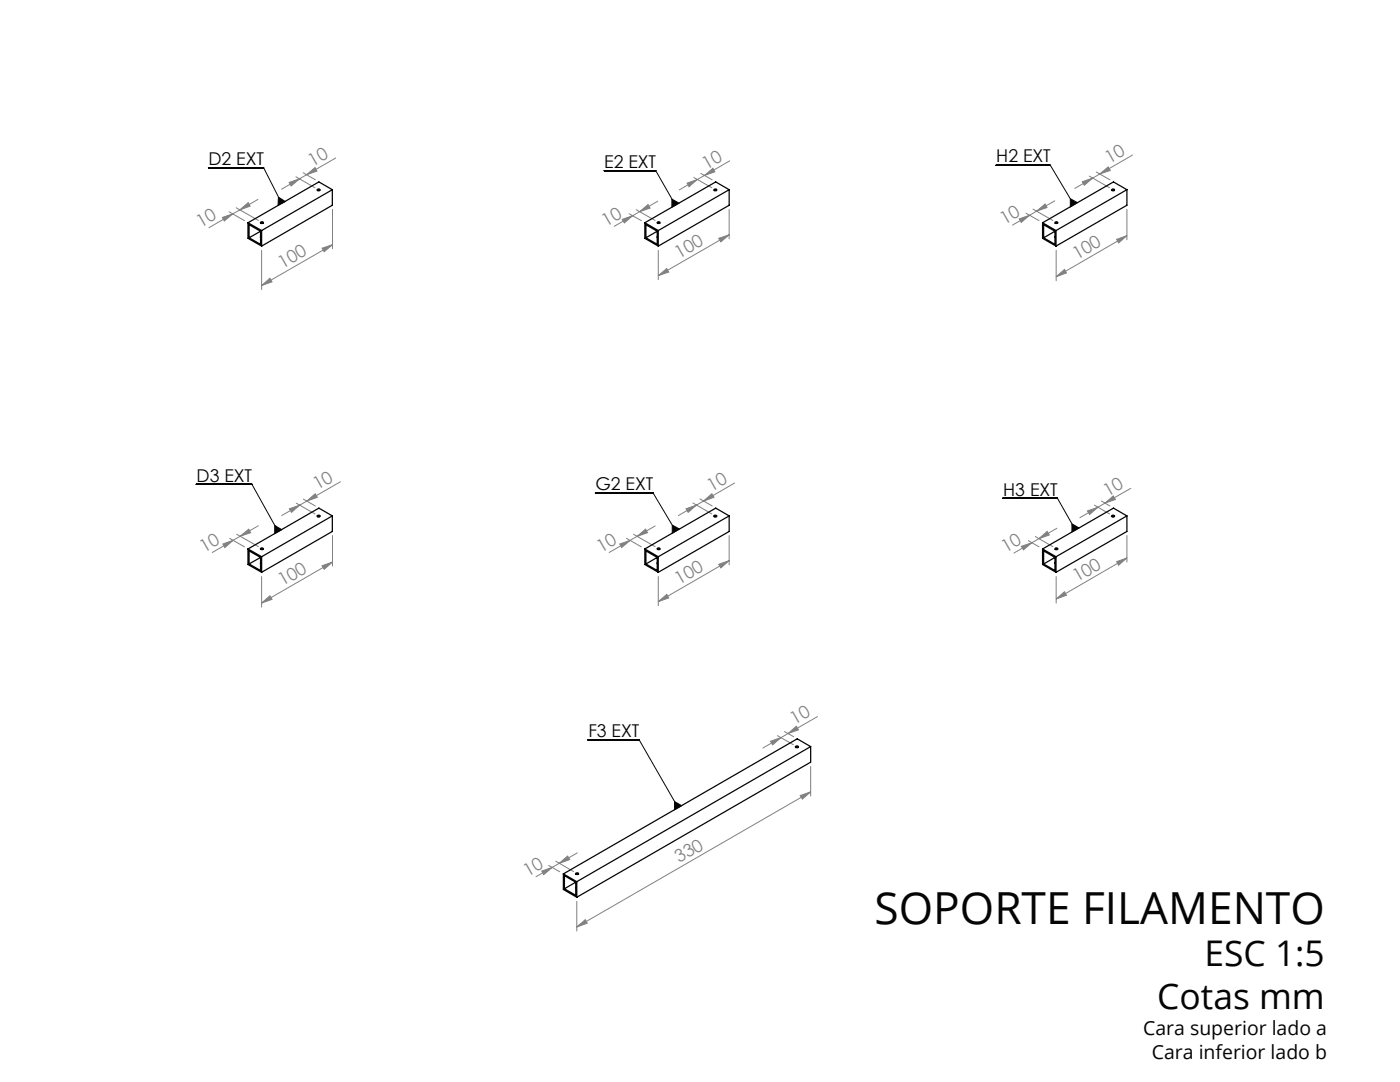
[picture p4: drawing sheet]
<svg xmlns="http://www.w3.org/2000/svg" width="279mm" height="216mm" viewBox="0 0 279 216" stroke-linecap="round" stroke-linejoin="round" font-family="sans-serif">
<!-- layer: Layer 1 -->
<g fill="none" stroke="#050504" stroke-width=".2">
<path d="M41.6 33.5h11l3.6 7.1M55.6 39.3l1.3 .9-1.4 .8zM120.6 34.1h10.3l3.9 6.8M134.1 39.7l1.4 .8-1.4 .8zM198.8 33h10.8l4.7 7.9M213.6 39.7l1.4 .7-1.4 .9zM39.2 96.6h11.1l5.2 9.5M118.8 98.4h11.6l4.5 7.6M200.1 99.4h10.9l3.6 6.4M54.8 104.8l1.4 .9-1.4 .8zM134.2 104.8l1.4 .8-1.4 .8zM213.9 104.5l1.4 .8-1.4 .9z"/>
<path d="M117.3 147.6h10.3l7.7 13.5M134.6 159.9l1.4 .9-1.4 .8z"/>
</g>
<g fill="none" stroke="#808180" stroke-width=".2">
<path d="M51.5 39.8l-3.6 2.1M57.7 36.4l2.1-.7-1.7 1.4zM59.1 35.3l3.8 2.2M59.8 35.7l-3.6 2M60.5 34.5l2.4 1.4M61.2 34.9l1.7-1.5 .4 .7zM67 31.5l-7.2 4.2M137.1 36.5l2.1-.7-1.7 1.5zM138.5 35.4l3.6 2.1M139.2 35.8l-3.6 2.1M139.9 34.6l2.2 1.3M140.6 35l-1.4 .8"/>
<path d="M140.6 35l1.7-1.4 .4 .7zM145.6 32.1l-5 2.9M216 36.3l2.1-.8-1.7 1.5zM217.4 35.1l4 2.4M218.1 35.5l-3.6 2.1M218.8 34.3l2.7 1.6M219.5 34.7l-1.4 .8M219.5 34.7l1.7-1.4 .4 .7zM226 30.9l-6.5 3.8M44.4 43.4l2-.7-1.6 1.4zM45.7 42.3l3.1 1.7M46.4 42.7l-4.7 2.7"/>
<path d="M47.1 41.5l4.5 2.5M47.9 41.9l-1.5 .8M47.9 41.9l1.6-1.5 .4 .7zM52.2 57l1.7-1.5 .4 .7zM52.2 50v7.8M64.3 49.5l2.1-.7-1.7 1.4zM66.4 41.8v7.8M66.4 48.8l-14.2 8.2M124.2 43.8l2.1-.8-1.7 1.5zM125.6 42.7l2.4 1.3M127 41.8l3.7 2.2M127.7 42.2l-5.1 3"/>
<path d="M127.7 42.2l1.6-1.4 .5 .7zM131.3 40.1l-3.6 2.1M131.4 55l1.7-1.4 .4 .7zM131.4 50v5.8M143.4 47.6l2.1-.8-1.6 1.5zM145.5 41.8v5.9M145.5 46.8l-14.1 8.2M203.4 43.7l2.1-.7-1.7 1.4zM204.8 42.5l2.6 1.5M205.5 43l-3.4 1.9M206.2 41.7l3.9 2.3M206.9 42.1l-1.4 .9"/>
<path d="M206.9 42.1l1.7-1.4 .4 .7zM210.5 40.1l-3.6 2M210.8 55.2l1.6-1.4 .4 .7zM210.8 50v6M222.8 47.8l2.1-.8-1.7 1.5zM224.9 41.8v6M224.9 47l-14.1 8.2M60.5 99.6l2.4 1.4M61.2 100l1.7-1.5 .4 .7zM67.9 96.1l-8.1 4.7M139.7 99.6l2.4 1.4M140.4 100l-1.4 .8"/>
<path d="M140.4 100l1.7-1.5 .4 .7zM146.6 96.4l-6.2 3.6M219.8 100l1.7 1M225.7 97.4l-6.6 3.8M44.5 108.5l2-.7-1.6 1.5zM45.8 107.4l3 1.7M46.5 107.8l-4.1 2.4M47.2 106.6l4.4 2.5M47.9 107l-1.4 .8M47.9 107l1.7-1.4 .4 .7zM51.5 104.9l-3.6 2.1M52.2 115v6.1"/>
<path d="M57.7 101.5l2.1-.7-1.6 1.4zM59.1 100.4l3.8 2.2M59.8 100.8l-3.6 2.1M64.3 112.9l2.1-.8-1.7 1.5zM66.4 106.9v6.1M66.4 112.1l-14.2 8.2M123.7 108.5l2-.7-1.6 1.5zM125 107.4l3 1.7M126.4 106.6l4.3 2.5M127.1 107l-5.5 3.2M127.1 107l1.7-1.4 .4 .7zM130.7 105l-3.6 2"/>
<path d="M131.4 115v5.9M136.9 101.5l2.1-.7-1.7 1.4zM138.3 100.4l3.8 2.2M139 100.8l-3.6 2.1M143.4 112.6l2.1-.7-1.6 1.4zM145.5 106.9v5.8M145.5 111.9l-14.1 8.2M203.8 109l2.1-.7-1.6 1.4zM205.2 107.9l2.2 1.2M206.6 107.1l3.5 2M207.3 107.5l-4.9 2.8M207.3 107.5l1.7-1.5 .4 .8z"/>
<path d="M210.8 119.5l1.6-1.4 .4 .7zM210.8 115v5.3M210.9 105.4l-3.6 2.1M217 102l2.1-.8-1.6 1.5zM218.4 100.8l3 1.8M219.1 101.2l-3.6 2.1M220.5 100.4l1.7-1.4 .4 .7zM222.8 112.1l2.1-.8-1.7 1.5zM224.9 106.9v5.2M224.9 111.3l-14.1 8.2M52.2 120.3l1.7-1.4 .4 .7zM131.4 120.1l1.7-1.5 .4 .7z"/>
<path d="M153.8 147.9l2.1-.7-1.7 1.4zM155.2 146.8l3.1 1.8M155.9 147.2l-3.6 2.1M156.6 146l1.8 1M157.3 146.4l1.6-1.5 .4 .7zM159.7 158.7l2.1-.7-1.7 1.5zM161.8 152.9v5.9M161.8 158l-46.7 27M163.2 143l-7.3 4.2M108.1 173.8l2.1-.7-1.7 1.4zM109.5 172.7l2.2 1.3M110.9 171.8l3.6 2.1"/>
<path d="M111.6 172.3l-4.6 2.6M111.6 172.3l1.7-1.5 .4 .7zM115.1 179.8v6M115.2 170.2l-3.6 2.1M115.1 185l1.7-1.5 .4 .7z"/>
</g>
<path d="M55.6 39.3l-.1 1.7 1.4-.8zM54.8 104.8v1.7l1.4-.8zM134.1 39.7v1.6l1.4-.8zM134.6 159.9v1.7l1.4-.8zM134.2 104.8v1.6l1.4-.8zM213.6 39.7v1.6l1.4-.9zM213.9 104.5v1.7l1.4-.9z" fill="#050504"/>
<g fill="#808180">
<path d="M52.2 57l1.7-1.5 .4 .7zM64.3 49.5l2.1-.7-1.7 1.4zM52.2 120.3l1.7-1.4 .4 .7zM64.3 112.9l2.1-.8-1.7 1.5zM131.4 55l1.7-1.4 .4 .7zM143.4 47.6l2.1-.8-1.6 1.5zM115.1 185l1.7-1.5 .4 .7zM159.7 158.7l2.1-.7-1.7 1.5zM131.4 120.1l1.7-1.5 .4 .7zM143.4 112.6l2.1-.7-1.6 1.4zM210.8 55.2l1.6-1.4 .4 .7zM222.8 47.8l2.1-.8-1.7 1.5zM210.8 119.5l1.6-1.4 .4 .7zM222.8 112.1l2.1-.8-1.7 1.5z"/>
<path d="M44.4 43.4l2-.7-1.6 1.4zM47.9 41.9l1.6-1.5 .4 .7zM44.5 108.5l2-.7-1.6 1.5zM47.9 107l1.7-1.4 .4 .7zM124.2 43.8l2.1-.8-1.7 1.5zM127.7 42.2l1.6-1.4 .5 .7zM108.1 173.8l2.1-.7-1.7 1.4zM111.6 172.3l1.7-1.5 .4 .7zM123.7 108.5l2-.7-1.6 1.5zM127.1 107l1.7-1.4 .4 .7zM203.4 43.7l2.1-.7-1.7 1.4zM206.9 42.1l1.7-1.4 .4 .7zM203.8 109l2.1-.7-1.6 1.4zM207.3 107.5l1.7-1.5 .4 .8z"/>
<path d="M61.2 34.9l1.7-1.5 .4 .7zM57.7 36.4l2.1-.7-1.7 1.4zM61.2 100l1.7-1.5 .4 .7zM57.7 101.5l2.1-.7-1.6 1.4zM140.6 35l1.7-1.4 .4 .7zM137.1 36.5l2.1-.7-1.7 1.5zM157.3 146.4l1.6-1.5 .4 .7zM153.8 147.9l2.1-.7-1.7 1.4zM140.4 100l1.7-1.5 .4 .7zM136.9 101.5l2.1-.7-1.7 1.4zM219.5 34.7l1.7-1.4 .4 .7zM216 36.3l2.1-.8-1.7 1.5zM220.5 100.4l1.7-1.4 .4 .7zM217 102l2.1-.8-1.6 1.5z"/>
</g>
<g fill="none" stroke="#050504" stroke-width=".25">
<path d="M63.4 37.8l.1-.1a.23 .23 0 0 1 .3 0 .23 .23 0 0 1 0 .4 .23 .23 0 0 1-.3 0l-.2-.1zM63.4 38h.4M66.3 37.9v3.1l-14.1 8.1M66.3 37.9l-14.1 8.1M66.3 37.9l-2.7-1.6-14.1 8.2M142.5 37.8l.2-.1a.23 .23 0 0 1 .3 0 .23 .23 0 0 1 0 .4 .23 .23 0 0 1-.3 0l-.2-.1zM142.6 38h.4M145.5 37.9v3.1l-14.1 8.1M145.5 37.9l-14.1 8.1M145.5 37.9l-2.7-1.6-14.1 8.2M221.9 37.8a.24 .24 0 0 1 .4-.1 .24 .24 0 0 1-.1 .4l-.3-.1-.1-.1zM221.9 38h.5"/>
<path d="M224.9 37.9v3.1l-14.2 8.1M224.9 37.9l-14.2 8.1M224.9 37.9l-2.7-1.6-14.1 8.2M49.5 44.5v3.1l2.7 1.5M49.5 44.5l2.7 1.5M52 44.3h.2a.23 .23 0 0 1 .3 0 .23 .23 0 0 1 0 .3 .23 .23 0 0 1-.3 0l-.2-.1zM52 47.2v.1M52 46.1v2.7l-2.3-1.4M52 46.1l-2.3-1.3v2.6M52 46.1l-2.3 1.3M52.1 44.6h.4M52.2 46v3.1"/>
<path d="M128.7 44.5v3.1l2.7 1.5M128.7 44.5l2.7 1.5M131.2 47.2v.1M131.2 46.1v2.7l-2.3-1.4M131.2 46.1l-2.3-1.3v2.6M131.2 46.1l-2.3 1.3M131.2 44.3a.24 .24 0 0 1 .4-.1 .24 .24 0 0 1 0 .4h-.4l-.1-.1zM131.2 44.6h.5M131.4 46v3.1M208.1 44.5v3.1l2.6 1.5M208.1 44.5l2.6 1.5M210.5 47.2v.1"/>
<path d="M210.5 46.1v2.7l-2.2-1.4M210.5 46.1l-2.2-1.3v2.6M210.5 46.1l-2.2 1.3M210.6 44.3a.24 .24 0 0 1 .4-.1 .24 .24 0 0 1-.1 .4h-.3zM210.6 44.6h.4M210.7 46v3.1M49.5 109.5v3.1l2.7 1.6M49.5 109.5l2.7 1.6M52 109.4l.2-.1a.24 .24 0 0 1 .3 .1 .24 .24 0 0 1-.1 .3 .24 .24 0 0 1-.3-.1zM52 112.3v.1M52 111.2v2.6l-2.3-1.3M52 111.2l-2.3-1.3v2.6"/>
<path d="M52 111.2l-2.3 1.3M52.1 109.6h.4M52.2 111.1v3.1M63.3 102.9a.25 .25 0 0 1 .4-.2 .25 .25 0 0 1 0 .4h-.4zM63.4 103.1h.4M66.3 102.9v3.1l-14.1 8.2M66.3 102.9l-14.1 8.2M66.3 102.9l-2.7-1.5-14.1 8.1M128.7 109.5v3.1l2.7 1.6M128.7 109.5l2.7 1.6M131.2 112.3v.1M131.2 111.2v2.6l-2.3-1.3"/>
<path d="M131.2 111.2l-2.3-1.3v2.6M131.2 111.2l-2.3 1.3M131.2 109.4a.24 .24 0 0 1 .4-.1 .24 .24 0 0 1 0 .4l-.4-.1-.1-.1zM131.2 109.6h.5M131.4 111.1v3.1M142.5 102.9l.2-.1a.24 .24 0 0 1 .3 .1 .24 .24 0 0 1-.1 .3 .24 .24 0 0 1-.3-.1zM142.6 103.1h.4M145.5 102.9v3.1l-14.1 8.2M145.5 102.9l-14.1 8.2M145.5 102.9l-2.7-1.5-14.1 8.1M208.1 109.5v3.1l2.6 1.6M208.1 109.5l2.6 1.6"/>
<path d="M210.5 112.3v.1M210.5 111.2v2.6l-2.2-1.3M210.5 111.2l-2.2-1.3v2.6M210.5 111.2l-2.2 1.3M210.6 109.4a.24 .24 0 0 1 .4-.1 .24 .24 0 0 1-.1 .4l-.3-.1zM210.6 109.6h.4M210.7 111.1v3.1M221.9 102.9a.24 .24 0 0 1 .4-.1 .24 .24 0 0 1-.1 .4l-.3-.1zM221.9 103.1h.5M224.9 102.9l-2.7-1.5-14.1 8.1M224.9 102.9v3.1l-14.2 8.2M224.9 102.9l-14.2 8.2"/>
<path d="M158.8 148.9a.27 .27 0 0 1 .3-.1 .27 .27 0 0 1 .1 .4h-.3zM158.8 149.2h.4M161.8 149v3.1l-46.7 26.9M161.8 149l-46.7 26.9M161.8 149l-2.7-1.6-46.7 27M112.4 174.4v3.1l2.7 1.5M112.4 174.4l2.7 1.5M114.9 177.1v.1M114.9 176v2.6l-2.3-1.3M114.9 176l-2.3-1.3v2.6M114.9 176l-2.3 1.3M115 174.2a.25 .25 0 0 1 .3-.1 .25 .25 0 0 1 .1 .3 .25 .25 0 0 1-.3 .1 .25 .25 0 0 1-.1-.3z"/>
<path d="M115 174.4h.4M115.1 175.9v3.1"/>
</g>
<text font-size="8.8" fill="#050504" x="174.6" y="184.4">SOPORTE FILAMENTO</text>
<g font-size="7.1" fill="#050504">
<text x="240.4" y="192.8">ESC 1:5</text>
<text x="230.9" y="201.3">Cotas mm</text>
</g>
<g font-size="3.9" fill="#050504">
<text x="228.2" y="206.6">Cara superior lado a</text>
<text x="229.9" y="211.2">Cara inferior lado b</text>
</g>
<g font-size="3.5" fill="#050504">
<text x="41.6" y="33">D2 EXT</text>
<text x="120.6" y="33.6">E2 EXT</text>
<text x="198.8" y="32.4">H2 EXT</text>
<text x="39.2" y="96.1">D3 EXT</text>
<text x="118.8" y="97.8">G2 EXT</text>
<text x="200.2" y="98.9">H3 EXT</text>
<text x="117.4" y="147.1">F3 EXT</text>
</g>
<g font-size="3.5" fill="#808180">
<text x="62.4" y="33.3" transform="rotate(-30 62.4 33.3)">10</text>
<text x="141" y="33.9" transform="rotate(-30 141 33.9)">10</text>
<text x="221.4" y="32.7" transform="rotate(-30 221.4 32.7)">10</text>
<text x="40.1" y="45.5" transform="rotate(-30 40.1 45.5)">10</text>
<text x="121" y="45.2" transform="rotate(-30 121 45.2)">10</text>
<text x="200.4" y="45" transform="rotate(-30 200.4 45)">10</text>
<text x="56.4" y="53.7" transform="rotate(-30 56.4 53.7)">100</text>
<text x="135.6" y="51.7" transform="rotate(-30 135.6 51.7)">100</text>
<text x="214.9" y="51.9" transform="rotate(-30 214.9 51.9)">100</text>
<text x="63.3" y="97.9" transform="rotate(-30 63.3 97.9)">10</text>
<text x="142" y="98.1" transform="rotate(-30 142 98.1)">10</text>
<text x="221.1" y="99.2" transform="rotate(-30 221.1 99.2)">10</text>
<text x="40.8" y="110.3" transform="rotate(-30 40.8 110.3)">10</text>
<text x="120" y="110.3" transform="rotate(-30 120 110.3)">10</text>
<text x="200.7" y="110.4" transform="rotate(-30 200.7 110.4)">10</text>
<text x="56.4" y="117" transform="rotate(-30 56.4 117)">100</text>
<text x="135.6" y="116.8" transform="rotate(-30 135.6 116.8)">100</text>
<text x="214.9" y="116.2" transform="rotate(-30 214.9 116.2)">100</text>
<text x="158.6" y="144.7" transform="rotate(-30 158.6 144.7)">10</text>
<text x="135.6" y="172.3" transform="rotate(-30 135.6 172.3)">330</text>
<text x="105.3" y="175" transform="rotate(-30 105.3 175)">10</text>
</g>
</svg>
